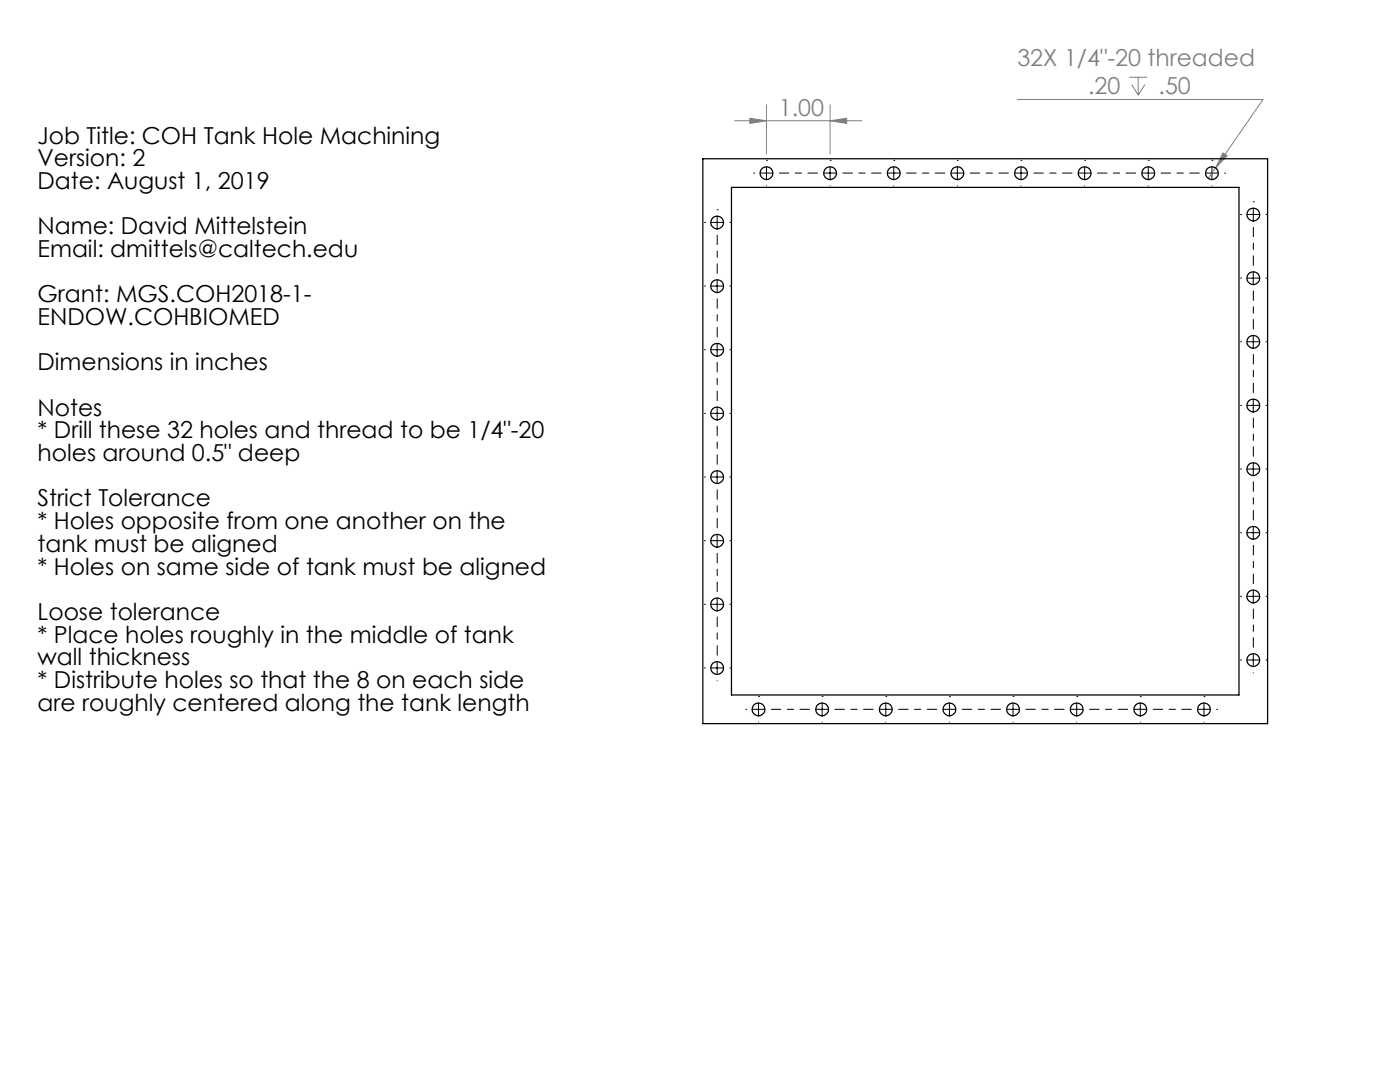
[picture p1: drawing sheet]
<svg xmlns="http://www.w3.org/2000/svg" width="279mm" height="216mm" viewBox="0 0 279 216" stroke-linecap="round" stroke-linejoin="round" font-family="sans-serif">
<path d="M203 19.9h49.1l-9.5 13.6M225.4 15.4h3.6M225.8 16.9l1.4 2.1M227.2 15.4v3.6M228.5 16.9l-1.3 2.1M146.6 24.1h25.4M149.6 23.6l3.4 .5-3.4 .5zM153 20.9v9.8M165.7 24.1l3.3-.5v1zM165.7 20.9v9.8M242.6 33.5l-1.5 2.1M244.1 30.5l.8 .6-2.3 2.4z" fill="none" stroke="#808080" stroke-width=".2"/>
<g fill="none" stroke="#000" stroke-width=".2" stroke-dasharray="15.2 1.3 1.3 1.3" stroke-dashoffset="13.3">
<path d="M155.5 34.5h7.6M168.2 34.5h7.6M180.9 34.5h7.6M193.6 34.5h7.6M206.3 34.5h7.6M219 34.5h7.6M231.7 34.5h7.6M143.1 54.5v-7.6M250.1 53v-7.7M143.1 79.9v-7.6M143.1 67.2v-7.6M250.1 78.4v-7.7"/>
<path d="M250.1 65.7v-7.7M143.1 92.6v-7.6M250.1 91.1v-7.7M143.1 118v-7.6M143.1 105.3v-7.6M250.1 116.5v-7.7M250.1 103.8v-7.7M143.1 130.7v-7.6M250.1 129.2v-7.7M153.9 141.5h7.7M166.6 141.5h7.7M179.3 141.5h7.7"/>
<path d="M192 141.5h7.7M204.7 141.5h7.7M217.4 141.5h7.7M230.1 141.5h7.7"/>
</g>
<g fill="none" stroke="#000" stroke-width=".2">
<path d="M150.4 34.5h.1M151.7 34.5h2.5M153 32h.1M153 33.3v2.5M153 37.1h.1M164.4 34.5h2.5M165.7 32h.1M165.7 33.3v2.5M165.7 37.1h.1M177.1 34.5h2.5M178.4 32h.1M178.4 33.3v2.5"/>
<path d="M178.4 37.1h.1M189.8 34.5h2.5M191.1 32h.1M191.1 33.3v2.5M191.1 37.1h.1M202.5 34.5h2.5M203.8 32h.1M203.8 33.3v2.5M203.8 37.1h.1M215.2 34.5h2.5M216.5 32h.1M216.5 33.3v2.5"/>
<path d="M216.5 37.1h.1M227.9 34.5h2.5M229.2 32h.1M229.2 33.3v2.5M229.2 37.1h.1M240.6 34.5h2.5M241.9 32h.1M241.9 33.3v2.5M241.9 37.1h.1M244.4 34.5h.1M140.6 57.1h.1M140.6 44.4h.1"/>
<path d="M141.9 57.1h2.5M141.9 44.4h2.5M143.1 41.8h.1M143.1 43.1v2.5M143.1 55.8v2.5M145.7 57.1h.1M145.7 44.4h.1M247.6 55.5h.1M247.6 42.8h.1M248.8 55.5h2.6M248.8 42.8h2.6M250.1 40.3h.1"/>
<path d="M250.1 41.5v2.6M250.1 54.2v2.6M252.7 55.5h.1M252.7 42.8h.1M140.6 69.8h.1M141.9 69.8h2.5M143.1 68.5v2.5M145.7 69.8h.1M247.6 68.2h.1M248.8 68.2h2.6M250.1 66.9v2.6M250.1 79.6v2.6"/>
<path d="M252.7 68.2h.1M140.6 95.2h.1M140.6 82.5h.1M141.9 95.2h2.5M141.9 82.5h2.5M143.1 81.2v2.5M143.1 93.9v2.5M145.7 95.2h.1M145.7 82.5h.1M247.6 93.6h.1M247.6 80.9h.1M248.8 93.6h2.6"/>
<path d="M248.8 80.9h2.6M250.1 92.3v2.6M252.7 93.6h.1M252.7 80.9h.1M140.6 107.9h.1M141.9 107.9h2.5M143.1 106.6v2.5M143.1 119.3v2.5M145.7 107.9h.1M247.6 119h.1M247.6 106.3h.1M248.8 119h2.6"/>
<path d="M248.8 106.3h2.6M250.1 105v2.6M250.1 117.7v2.6M252.7 119h.1M252.7 106.3h.1M140.6 133.3h.1M140.6 120.6h.1M141.9 133.3h2.5M141.9 120.6h2.5M143.1 132v2.5M143.1 135.8v.1M145.7 133.3h.1"/>
<path d="M145.7 120.6h.1M151.4 139h.1M164.1 139h.1M176.8 139h.1M189.5 139h.1M202.2 139h.1M214.9 139h.1M227.6 139h.1M240.3 139h.1M247.6 131.7h.1M248.8 131.7h2.6M250.1 130.4v2.6"/>
<path d="M250.1 134.2v.1M252.7 131.7h.1M148.8 141.5h.1M150.1 141.5h2.5M151.4 140.3v2.5M151.4 144.1h.1M162.8 141.5h2.5M164.1 140.3v2.5M164.1 144.1h.1M175.5 141.5h2.5M176.8 140.3v2.5M176.8 144.1h.1"/>
<path d="M188.2 141.5h2.5M189.5 140.3v2.5M189.5 144.1h.1M200.9 141.5h2.5M202.2 140.3v2.5M202.2 144.1h.1M213.6 141.5h2.5M214.9 140.3v2.5M214.9 144.1h.1M226.3 141.5h2.5M227.6 140.3v2.5M227.6 144.1h.1"/>
<path d="M239 141.5h2.5M240.3 140.3v2.5M240.3 144.1h.1M242.8 141.5h.1"/>
</g>
<path d="M244.1 30.5l-1.5 3 2.3-2.4zM149.6 23.6l3.4 .5-3.4 .5zM165.7 24.1l3.3-.5v1z" fill="#808080"/>
<g fill="none" stroke="#000" stroke-width=".25">
<path d="M140.3 31.7h112.7v112.7h-112.7zM146 37.4h101.3v101.3h-101.3z"/>
<circle cx="153" cy="34.6" r="1.28"/>
<circle cx="165.7" cy="34.6" r="1.28"/>
<circle cx="178.4" cy="34.6" r="1.28"/>
<circle cx="191.1" cy="34.6" r="1.28"/>
<circle cx="203.8" cy="34.6" r="1.28"/>
<circle cx="216.5" cy="34.6" r="1.28"/>
<circle cx="229.2" cy="34.6" r="1.28"/>
<circle cx="241.9" cy="34.6" r="1.28"/>
<circle cx="143.1" cy="44.4" r="1.28"/>
<circle cx="143.1" cy="57.1" r="1.28"/>
<circle cx="250.1" cy="55.5" r="1.28"/>
<circle cx="250.1" cy="42.8" r="1.28"/>
<circle cx="143.1" cy="69.8" r="1.28"/>
<circle cx="250.1" cy="68.2" r="1.28"/>
<circle cx="143.1" cy="82.5" r="1.28"/>
<circle cx="143.1" cy="95.2" r="1.28"/>
<circle cx="250.1" cy="93.6" r="1.28"/>
<circle cx="250.1" cy="80.9" r="1.28"/>
<circle cx="143.1" cy="107.9" r="1.28"/>
<circle cx="250.1" cy="119" r="1.28"/>
<circle cx="250.1" cy="106.3" r="1.28"/>
<circle cx="143.1" cy="133.3" r="1.28"/>
<circle cx="143.1" cy="120.6" r="1.28"/>
<circle cx="250.1" cy="131.7" r="1.28"/>
<circle cx="151.4" cy="141.6" r="1.28"/>
<circle cx="164.1" cy="141.6" r="1.28"/>
<circle cx="176.8" cy="141.6" r="1.28"/>
<circle cx="189.5" cy="141.6" r="1.28"/>
<circle cx="202.2" cy="141.6" r="1.28"/>
<circle cx="214.9" cy="141.6" r="1.28"/>
<circle cx="227.6" cy="141.6" r="1.28"/>
<circle cx="240.3" cy="141.6" r="1.28"/>
</g>
<g font-size="4.7" fill="#808080">
<text x="203" y="13.2">32X 1/4&quot;-20 threaded</text>
<text x="155.4" y="23.1">1.00</text>
<text x="217.2" y="18.8">.20</text>
<text x="231.2" y="18.8">.50</text>
</g>
<g font-size="4.7">
<text x="7.5" y="28.6">Job Title: COH Tank Hole Machining</text>
<text x="7.5" y="33.2">Version: 2</text>
<text x="7.5" y="37.7">Date: August 1, 2019</text>
<text x="7.5" y="46.7">Name: David Mittelstein</text>
<text x="7.5" y="51.3">Email: dmittels@caltech.edu</text>
<text x="7.5" y="60.3">Grant: MGS.COH2018-1-</text>
<text x="7.5" y="64.9">ENDOW.COHBIOMED</text>
<text x="7.5" y="73.9">Dimensions in inches</text>
<text x="7.5" y="83">Notes</text>
<text x="7.5" y="87.5">* Drill these 32 holes and thread to be 1/4&quot;-20</text>
<text x="7.5" y="92">holes around 0.5&quot; deep</text>
<text x="7.5" y="101.1">Strict Tolerance</text>
<text x="7.5" y="105.6">* Holes opposite from one another on the</text>
<text x="7.5" y="110.1">tank must be aligned</text>
<text x="7.5" y="114.6">* Holes on same side of tank must be aligned</text>
<text x="7.5" y="123.7">Loose tolerance</text>
<text x="7.5" y="128.2">* Place holes roughly in the middle of tank</text>
<text x="7.5" y="132.8">wall thickness</text>
<text x="7.5" y="137.3">* Distribute holes so that the 8 on each side</text>
<text x="7.5" y="141.8">are roughly centered along the tank length</text>
</g>
</svg>
